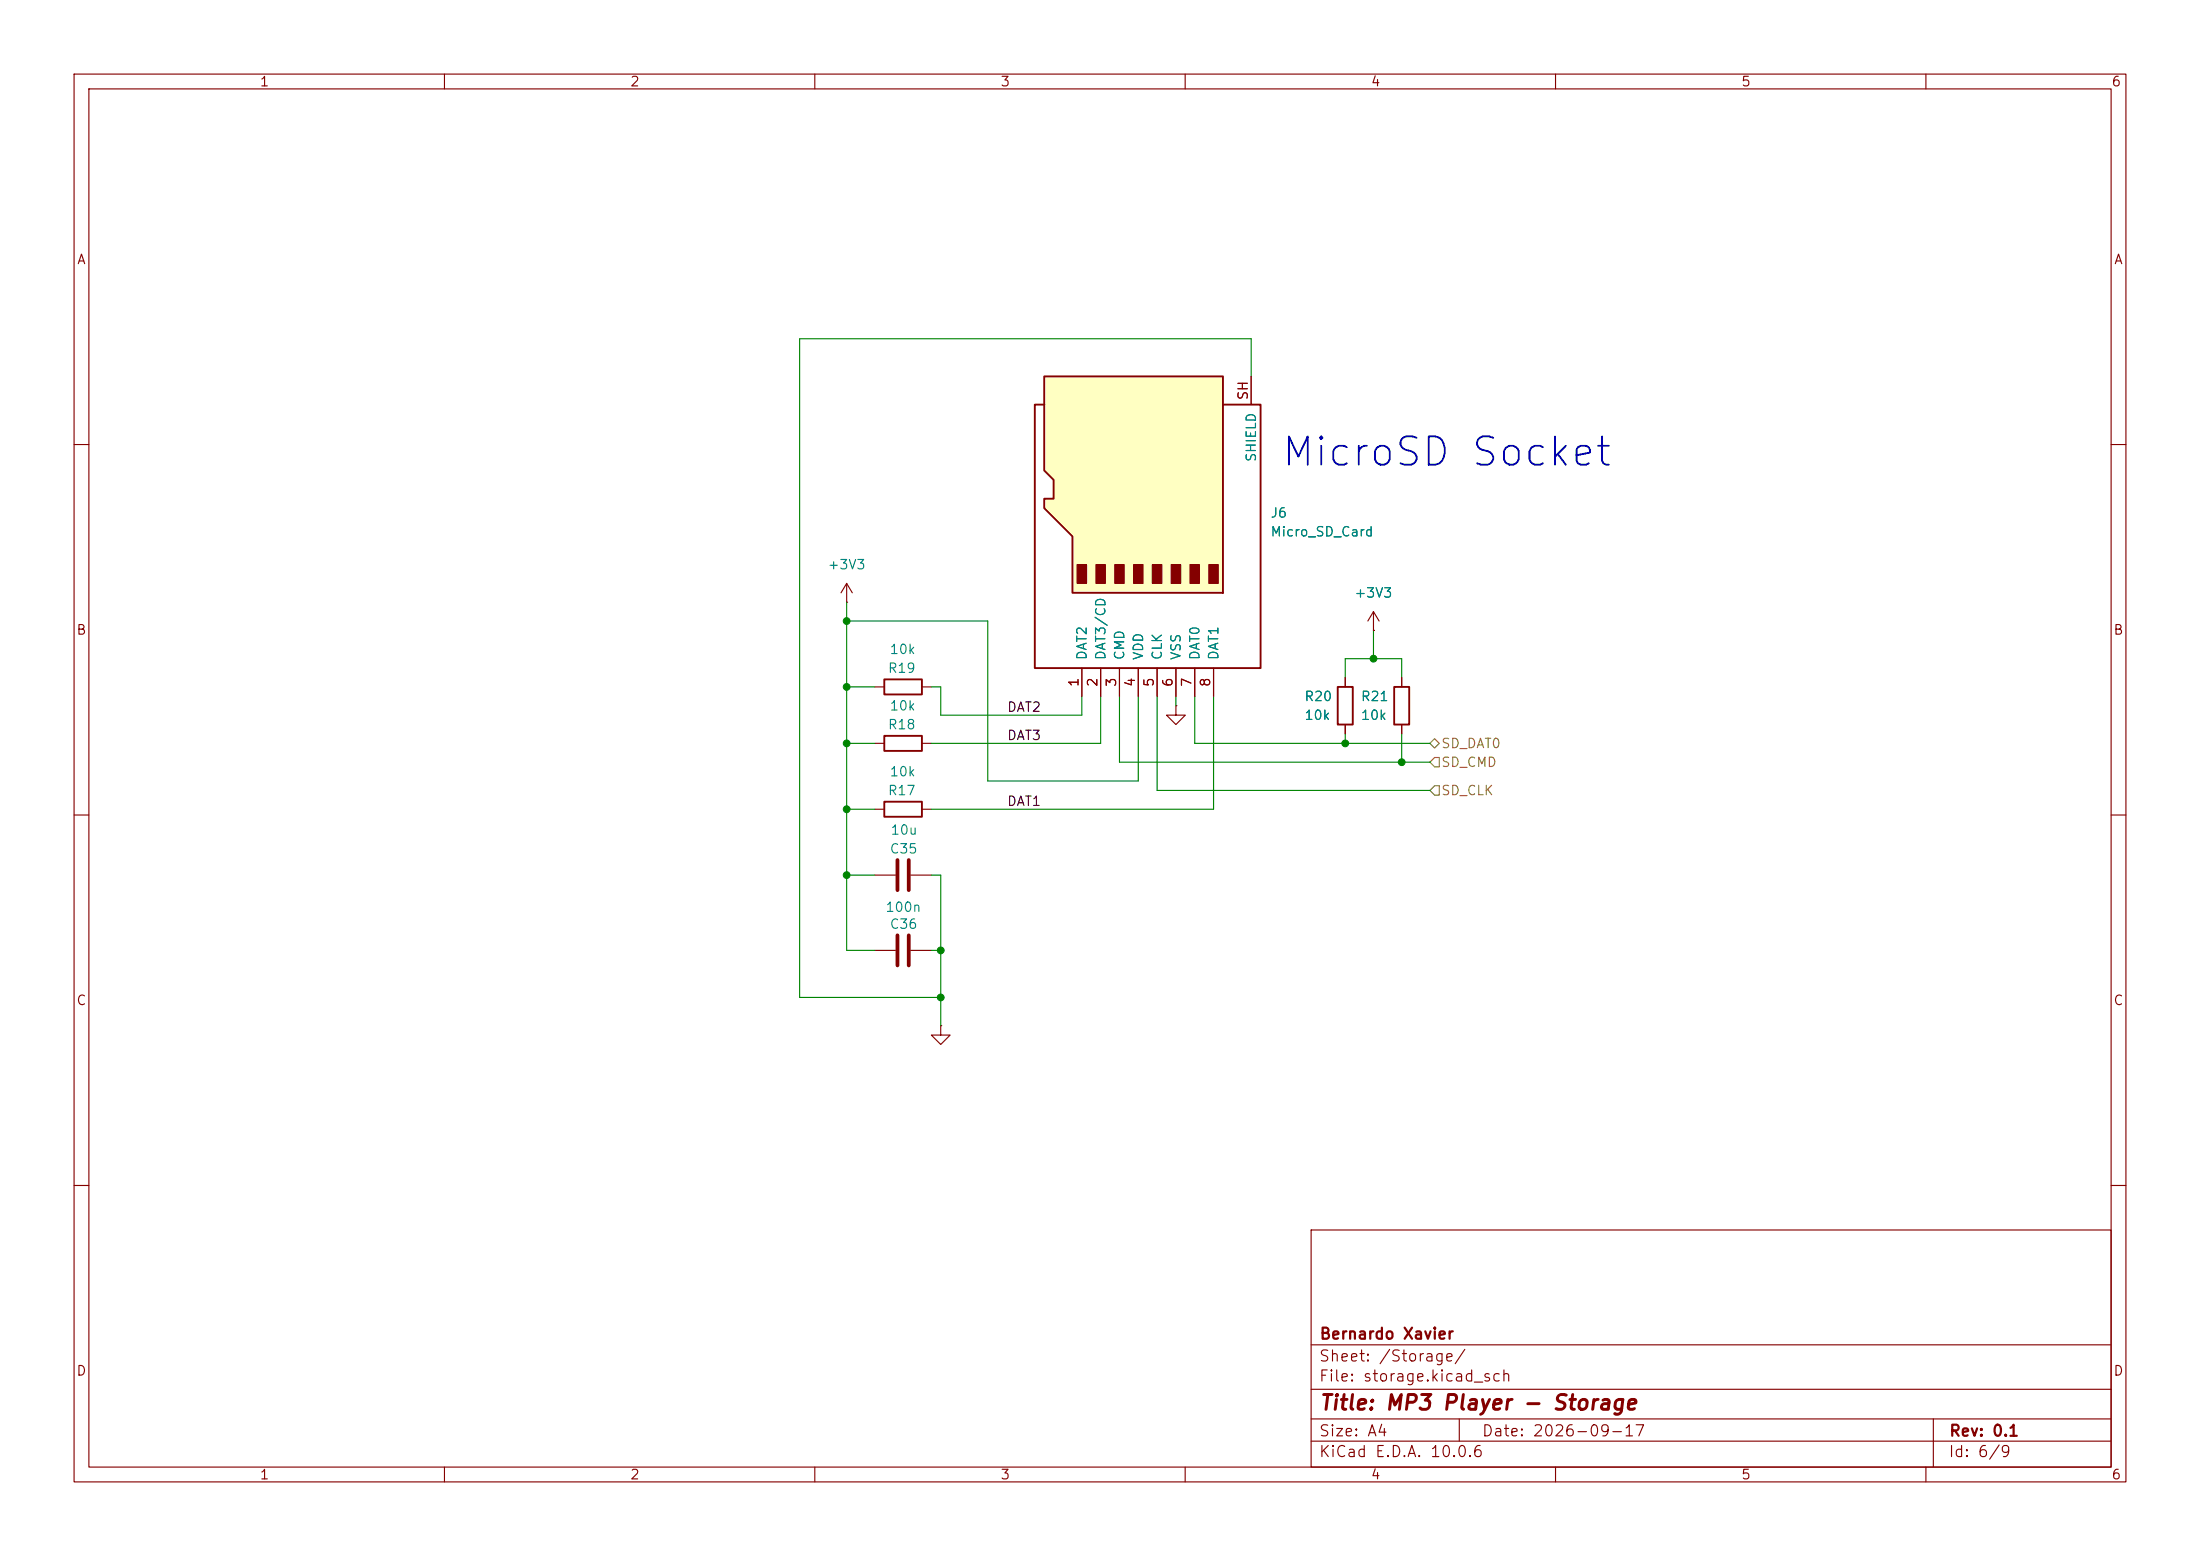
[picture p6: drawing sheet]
<svg xmlns="http://www.w3.org/2000/svg" width="297mm" height="210mm" viewBox="0 0 297 210" stroke-linecap="round" stroke-linejoin="round" font-family="sans-serif">
<g fill="none" stroke="#840000" stroke-width=".15">
<path d="M10 10h277v190h-277zM12 12h273v186h-273zM60 10v2M110 10v2M160 10v2M210 10v2M260 10v2M10 60h2M285 60h2M118.1 92.7h1.3M124.5 92.7h1.2M158.7 95.3v1.2h1.3l-1.3 1.3-1.2-1.3h1.2"/>
<path d="M158.7 95.3h.1M10 110h2M285 110h2M118.1 128.3h2.8M122.9 128.3h2.8M127 138.4v1.3h1.3l-1.3 1.3-1.3-1.3h1.3M127 138.4h.1M10 160h2M177 166h108v32h-108zM285 160h2M60 198v2M110 198v2"/>
<path d="M160 198v2M177 194.5h108M177 191.5h108M177 187.5h108M177 181.5h108M197 191.5v3M210 198v2M260 198v2M261 191.5v6.5"/>
</g>
<path d="M119.4 91.7h5.1v2h-5.1z" fill="none" stroke="#840000" stroke-width=".25"/>
<path d="M121.2 126.2v4.1M122.7 126.2v4.1" fill="none" stroke="#840000" stroke-width=".51"/>
<path d="M141 50.8h24.1v29.2h-20.3v-7.6l-3.8-3.8v-1.3h1.2v-2.5l-1.2-1.3z" fill="#ffffc2"/>
<path d="M141 50.8h24.1v29.2h-20.3v-7.6l-3.8-3.8v-1.3h1.2v-2.5l-1.2-1.3zM141 54.6h-1.3v35.6h30.5v-35.6h-5.1M119.4 99.3h5.1v2h-5.1zM180.6 92.7h2v5.1h-2zM188.2 92.7h2v5.1h-2zM119.4 108.2h5.1v2h-5.1z" fill="none" stroke="#840000" stroke-width=".25"/>
<g fill="#840000" stroke="#840000" stroke-width=".15">
<path d="M145.4 76.2h1.3v2.5h-1.3z"/>
<path d="M148 76.2h1.2v2.5h-1.2z"/>
<path d="M150.5 76.2h1.3v2.5h-1.3z"/>
<path d="M153 76.2h1.3v2.5h-1.3z"/>
<path d="M155.6 76.2h1.2v2.5h-1.2z"/>
<path d="M158.1 76.2h1.3v2.5h-1.3z"/>
<path d="M160.7 76.2h1.2v2.5h-1.2z"/>
<path d="M163.2 76.2h1.3v2.5h-1.3z"/>
</g>
<g fill="none" stroke="#840000" stroke-width=".15">
<path d="M168.9 50.8v3.8M114.3 78.7l-.8 1.3M114.3 78.7l.8 1.3M114.3 78.7v2.6M114.3 81.3h.1M146 90.2v3.8M148.6 90.2v3.8M151.1 90.2v3.8M153.7 90.2v3.8M156.2 90.2v3.8M158.7 90.2v3.8M161.3 90.2v3.8"/>
<path d="M163.8 90.2v3.8M181.6 91.4v1.3M181.6 97.8v1.3M185.4 85.1h.1M185.4 82.6l-.7 1.2M185.4 82.6l.8 1.2M185.4 82.6v2.5M189.2 91.4v1.3M189.2 97.8v1.3M118.1 118.1h2.8M118.1 109.2h1.3M118.1 100.3h1.3"/>
<path d="M122.9 118.1h2.8M124.5 109.2h1.2M124.5 100.3h1.2"/>
</g>
<path d="M121.2 116.1v4M122.7 116.1v4" fill="none" stroke="#840000" stroke-width=".51"/>
<path d="M193 100.3l.7-.6 .6 .6-.6 .7zM193.7 106h.6v1.3h-.6l-.7-.6zM193.7 102.2h.6v1.3h-.6l-.7-.6z" fill="none" stroke="#848400" stroke-width=".15"/>
<g fill="none" stroke="#008400" stroke-width=".15">
<path d="M168.9 50.8v-5.1h-61v88.9h19.1M114.3 83.8h19v21.6h20.4v-11.4M114.3 81.3v47h3.8M114.3 92.7h3.8M125.7 92.7h1.3v3.8h19v-2.5M148.6 94v6.3h-22.9M151.1 94v8.9h41.9M156.2 94v12.7h36.8M158.7 94v1.3M161.3 94v6.3h31.7M163.8 94v15.2h-38.1M181.6 91.4v-2.5h7.6v2.5"/>
<path d="M181.6 99.1v1.2M185.4 85.1v3.8M189.2 99.1v3.8M114.3 100.3h3.8M114.3 109.2h3.8M114.3 118.1h3.8M125.7 118.1h1.3v20.3M125.7 128.3h1.3"/>
</g>
<g fill="#008400" stroke="#008400" stroke-width=".14">
<circle cx="185.4" cy="88.9" r=".46"/>
<circle cx="181.6" cy="100.3" r=".46"/>
<circle cx="189.2" cy="102.9" r=".46"/>
<circle cx="114.3" cy="83.8" r=".46"/>
<circle cx="114.3" cy="92.7" r=".46"/>
<circle cx="114.3" cy="100.3" r=".46"/>
<circle cx="114.3" cy="118.1" r=".46"/>
<circle cx="127" cy="128.3" r=".46"/>
<circle cx="127" cy="134.6" r=".46"/>
<circle cx="114.3" cy="109.2" r=".46"/>
</g>
<text font-size="3.8" fill="#0000c2" x="172.7" y="63.9">MicroSD Socket</text>
<text font-size="2" fill="#840000" x="178" y="190.8">Title: MP3 Player - Storage</text>
<g font-size="1.5" fill="#840000">
<text x="178" y="184.1">Sheet: /Storage/</text>
<text x="178" y="181.1">Bernardo Xavier</text>
<text x="178" y="186.8">File: storage.kicad_sch</text>
<text x="178" y="197">KiCad E.D.A. 10.0.6</text>
<text x="178" y="194.2">Size: A4</text>
<text x="200" y="194.2">Date: 2026-09-17</text>
<text x="263" y="197">Id: 6/9</text>
<text x="263" y="194.2">Rev: 0.1</text>
</g>
<g font-size="1.3" fill="#840000">
<text x="35" y="12">1</text>
<text x="85" y="12">2</text>
<text x="135" y="12">3</text>
<text x="185" y="12">4</text>
<text x="235" y="12">5</text>
<text x="285" y="12">6</text>
<text x="10.3" y="36">A</text>
<text x="285.3" y="36">A</text>
<text x="168.8" y="54.1" transform="rotate(-90 168.8 54.1)">SH</text>
<text x="10.2" y="86">B</text>
<text x="285.2" y="86">B</text>
<text x="145.9" y="92.8" transform="rotate(-90 145.9 92.8)">1</text>
<text x="148.5" y="92.8" transform="rotate(-90 148.5 92.8)">2</text>
<text x="151" y="92.8" transform="rotate(-90 151 92.8)">3</text>
<text x="153.5" y="92.8" transform="rotate(-90 153.5 92.8)">4</text>
<text x="156.1" y="92.8" transform="rotate(-90 156.1 92.8)">5</text>
<text x="158.6" y="92.8" transform="rotate(-90 158.6 92.8)">6</text>
<text x="161.2" y="92.8" transform="rotate(-90 161.2 92.8)">7</text>
<text x="163.7" y="92.8" transform="rotate(-90 163.7 92.8)">8</text>
<text x="10.2" y="136">C</text>
<text x="285.2" y="136">C</text>
<text x="10.2" y="186">D</text>
<text x="285.2" y="186">D</text>
<text x="35" y="200">1</text>
<text x="85" y="200">2</text>
<text x="135" y="200">3</text>
<text x="185" y="200">4</text>
<text x="235" y="200">5</text>
<text x="285" y="200">6</text>
</g>
<g font-size="1.3" fill="#008484">
<text x="169.9" y="62.4" transform="rotate(-90 169.9 62.4)">SHIELD</text>
<text x="171.4" y="70.2">J6</text>
<text x="111.6" y="77.2">+3V3</text>
<text x="171.4" y="72.7">Micro_SD_Card</text>
<text x="182.8" y="81">+3V3</text>
<text x="120" y="88.6">10k</text>
<text x="147" y="89.2" transform="rotate(-90 147 89.2)">DAT2</text>
<text x="149.6" y="89.2" transform="rotate(-90 149.6 89.2)">DAT3/CD</text>
<text x="152.1" y="89.2" transform="rotate(-90 152.1 89.2)">CMD</text>
<text x="154.6" y="89.2" transform="rotate(-90 154.6 89.2)">VDD</text>
<text x="157.2" y="89.2" transform="rotate(-90 157.2 89.2)">CLK</text>
<text x="159.7" y="89.2" transform="rotate(-90 159.7 89.2)">VSS</text>
<text x="162.3" y="89.2" transform="rotate(-90 162.3 89.2)">DAT0</text>
<text x="164.8" y="89.2" transform="rotate(-90 164.8 89.2)">DAT1</text>
<text x="119.8" y="91.1">R19</text>
<text x="176" y="94.9">R20</text>
<text x="183.6" y="94.9">R21</text>
<text x="119.8" y="98.8">R18</text>
<text x="120" y="96.2">10k</text>
<text x="176" y="97.5">10k</text>
<text x="183.6" y="97.5">10k</text>
<text x="119.8" y="107.6">R17</text>
<text x="120" y="105.1">10k</text>
<text x="120.1" y="113">10u</text>
<text x="120" y="115.5">C35</text>
<text x="119.4" y="123.4">100n</text>
<text x="120" y="125.7">C36</text>
</g>
<g font-size="1.3">
<text x="135.9" y="100.2">DAT3</text>
<text x="135.9" y="96.4">DAT2</text>
<text x="135.9" y="109.1">DAT1</text>
</g>
<g font-size="1.3" fill="#848400">
<text x="194.5" y="101.3">SD_DAT0</text>
<text x="194.5" y="107.6">SD_CLK</text>
<text x="194.5" y="103.8">SD_CMD</text>
</g>
</svg>
